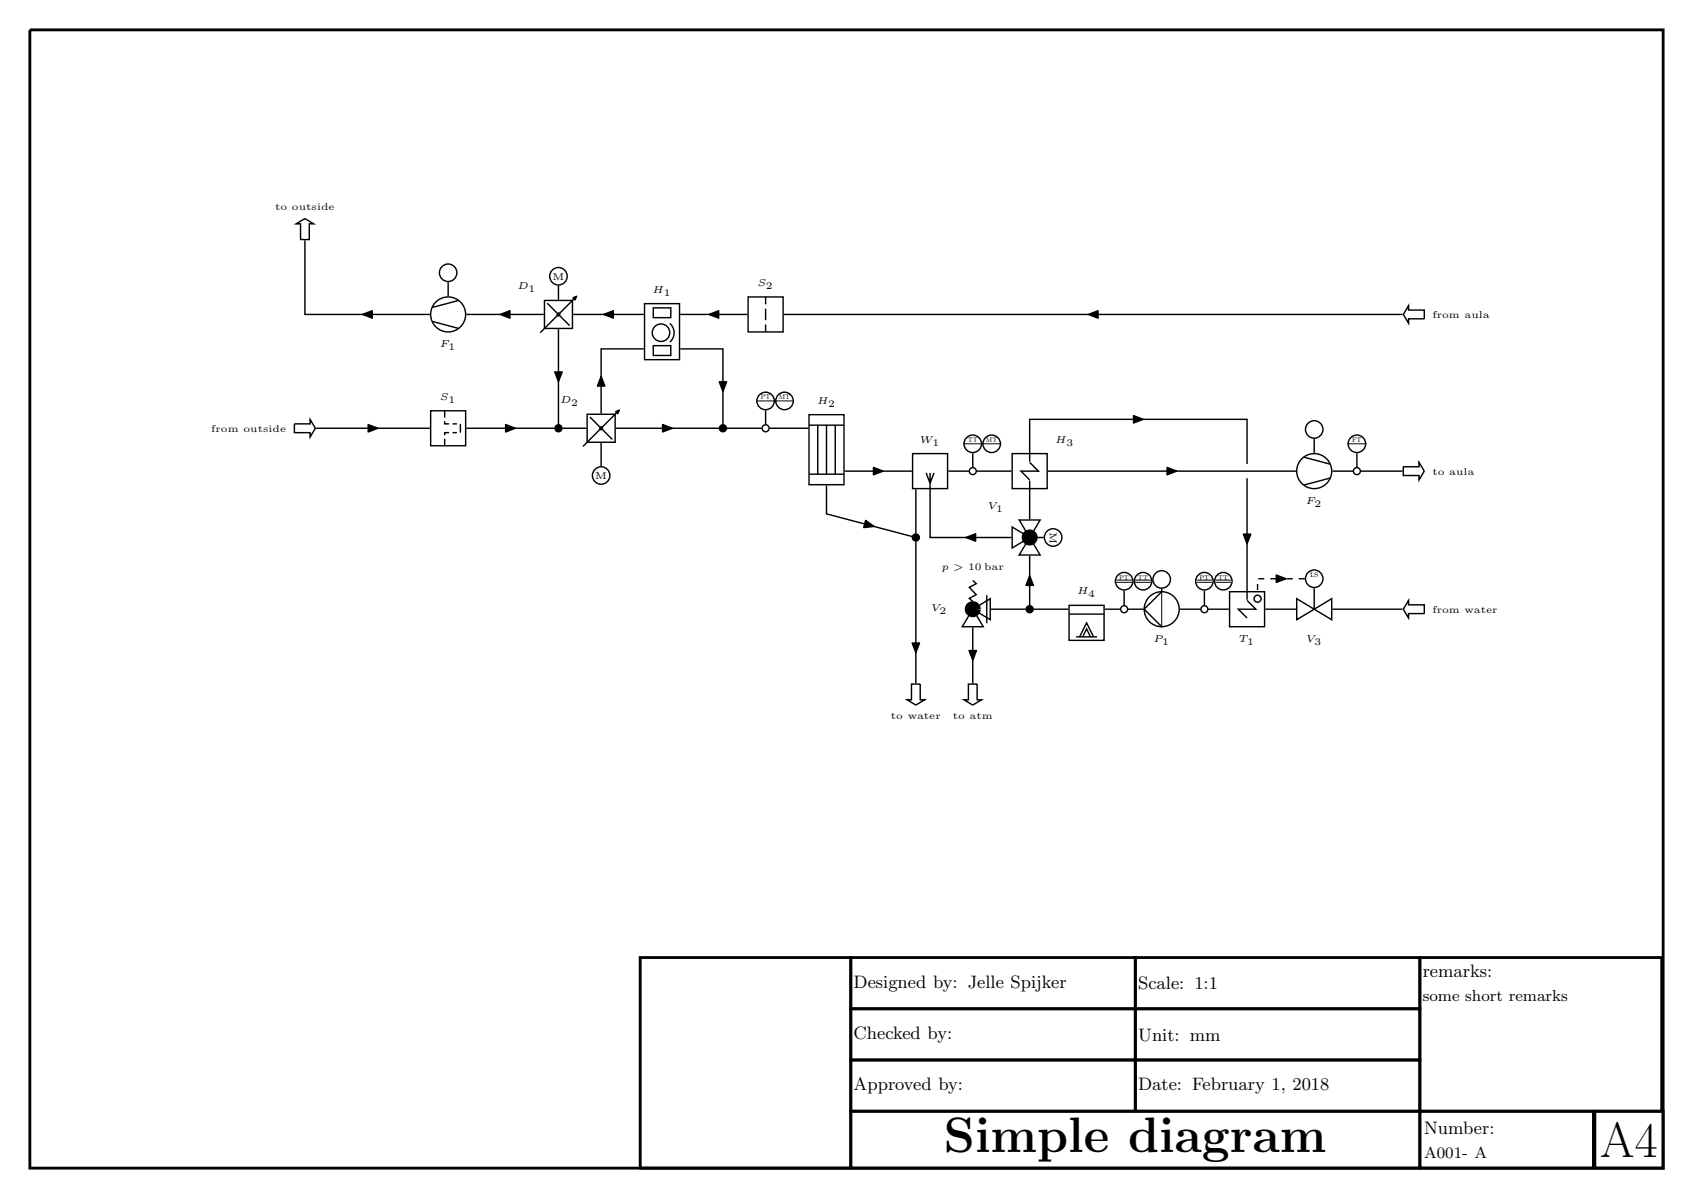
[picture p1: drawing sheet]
<svg xmlns="http://www.w3.org/2000/svg" width="297mm" height="211mm" viewBox="0 0 297 211" stroke-linecap="round" stroke-linejoin="round" font-family="sans-serif">
<path d="M5.2 5.2h287.1v200.1h-287.1zM112.5 168.3h37v37h-37zM149.5 177.3h50v9h-50zM149.5 168.3h50v9h-50zM199.5 177.3h50v9h-50zM199.5 168.3h50v9h-50zM249.5 168.3h42.5v27h-42.5zM149.5 195.3h100v10h-100zM149.5 186.3h50v9h-50zM199.5 186.3h50v9h-50zM249.5 195.3h30.5v10h-30.5zM280.3 195.3h12v10h-12z" fill="none" stroke="#000" stroke-width=".5"/>
<g fill="none" stroke="#000" stroke-width=".25">
<path d="M76 56.5l4.6 1.2M80.6 52.8l-4.6 1.2M95.7 52.8h4.9v4.9h-4.9zM96.2 53.3l1.7 1.7M98.4 55.5l1.7 1.7M101.1 52.3l-6.2 6.1M113.3 53.4h6.1v9.8h-6.1zM114.8 54.1h3.1v1.7h-3.1zM117.7 56.8a2.15 2.15 0 0 1 0 3.3M131.5 52.2h6.1v6.1h-6.1zM134.5 52.2v1.3M134.5 54.3v1.9"/>
<path d="M134.5 57v1.3M75.7 72.2h6.1v6.1h-6.1zM78.1 74v.5h.8M78.1 72.2v1.2M78.1 77.1v1.2M78.9 76h-.8v.5M79.5 76h.8M79.5 74.5h.8M80.9 74.5v1.5M103.2 72.8h4.9v4.9h-4.9zM103.7 73.3l1.7 1.7M105.9 75.5l1.7 1.7"/>
<path d="M108.6 72.3l-6.2 6.2M114.8 60.7h3.1v1.8h-3.1z"/>
<circle cx="78.7" cy="55.2" r="3.1"/>
<circle cx="98.1" cy="55.2" r=".25"/>
<circle cx="116.2" cy="58.5" r="1.54"/>
<circle cx="105.6" cy="75.2" r=".25"/>
</g>
<g fill="#000" stroke="#000" stroke-width=".25">
<path d="M100.7 52.3l.6-.3-.3 .7zM108.2 72.3l.6-.3-.3 .7z"/>
<circle cx="98.1" cy="75.2" r=".62"/>
</g>
<circle cx="134.5" cy="75.2" r=".62" fill="#fff" stroke="#000" stroke-width=".25"/>
<circle cx="127" cy="75.2" r=".62" fill="#000" stroke="#000" stroke-width=".25"/>
<path d="M142.2 72.9h6.1v12.3h-6.1zM142.2 74.7h6.1M143.7 74.6v8.8M145.2 74.6v8.8M146.8 74.6v8.8M160.4 79.7h6.1v6.2h-6.1zM142.2 83.3h6.1M162.7 83.1l.7 1.8M163.4 83.1v1.8M164.1 83.1l-.7 1.8" fill="none" stroke="#000" stroke-width=".25"/>
<circle cx="170.9" cy="82.8" r=".62" fill="#fff" stroke="#000" stroke-width=".25"/>
<g fill="none" stroke="#000" stroke-width=".25">
<path d="M177.9 79.7h6.1v6.2h-6.1zM177.9 92.6l3 1.8-3 1.9zM179.1 91.4h3.7l-1.9 3zM180.9 94.4l1.9 3.1h-3.7zM180.9 81.2l1.6 1.6h-3.1l1.5 1.5M229.1 80.3l4.6 1.3M233.7 84l-4.6 1.2"/>
<circle cx="230.9" cy="82.8" r="3.1"/>
</g>
<circle cx="180.9" cy="94.4" r=".7" fill="none" stroke="#000" stroke-width="1.4" stroke-linecap="butt"/>
<circle cx="238.4" cy="82.8" r=".62" fill="#fff" stroke="#000" stroke-width=".25"/>
<circle cx="160.9" cy="94.4" r=".62" fill="#000" stroke="#000" stroke-width=".25"/>
<g fill="none" stroke="#000" stroke-width=".25">
<path d="M187.9 106.4h6.1v6.1h-6.1zM187.9 107.9h6.1M189.1 111.9h3.7M189.7 111.9l1.2-2.5 1.3 2.5M190.3 111.9l.6-1.4 .7 1.4M204.1 104l-3 3 3 3.1M219.1 105.5l1.6 1.5h-3.1l1.5 1.6"/>
<circle cx="204.1" cy="107" r="3.1"/>
</g>
<path d="M204.1 103.8v6.4" fill="none" stroke="#000" stroke-width=".18"/>
<circle cx="221" cy="105.2" r=".62" fill="#fff" stroke="#000" stroke-width=".25"/>
<g fill="none" stroke="#000" stroke-width=".25">
<path d="M52 39.3l1.6-.9 1.5 .9h-.8v2.8h-1.5v-2.8zM81.9 55.2h13.6M98.1 57.8v16.8M100.7 55.2h12.4M119.5 55.2h11.8M247.5 53.7v.8h2.8v1.5h-2.8v.8l-.9-1.6zM51.7 74.5h2.8v-.8l.9 1.5-.9 1.6v-.8h-2.8zM81.9 75.2h15.6M98.8 75.2h4.2M108.2 75.2h18.2M113.1 61.3h-7.5v11.4M119.5 61.3h7.5v13.3"/>
<path d="M127.7 75.2h6.2M135.2 75.2h6.8M145.2 85.3v5l15.1 4M148.4 82.8h11.8M160.9 95.1v25M160.9 86v7.8M163.4 85.1v9.3h14.3M166.6 82.8h3.7M171.6 82.8h6.1M180.9 97.6v8.8M180.9 81.1v-7.4h38.2v7.8M180.9 84.4v6.8"/>
<path d="M184.1 82.8h43.6M219.1 84v21.4M234.1 82.8h3.7M246.6 82h2.8v-.8l.9 1.6-.9 1.5v-.8h-2.8zM170.9 107l3.1-1.8v3.7zM170.9 107l1.9 3.1h-3.7zM170.9 102l.7 .6-1.3 .6 1.3 1.3-1.3 .6 .6 .6M170.9 110.2v9.9M170.9 105.8v1.2M173.4 104.6v4.9M174.1 107h6.2M181.6 107h6.1"/>
<path d="M216.1 104h6.1v6.1h-6.1zM227.9 105.2l3 1.8-3 1.9zM230.9 107l3.1-1.8v3.7zM247.5 105.5v.8h2.8v1.5h-2.8v.8l-.9-1.6zM160.2 120.2h1.5v2.8h.8l-1.6 .9-1.5-.9h.8zM170.2 120.2h1.5v2.8h.8l-1.6 .9-1.5-.9h.8z"/>
</g>
<g fill="#000" stroke="#000" stroke-width=".25">
<path d="M87.9 55.2l1.7-.6v1.3zM106.1 55.2l1.7-.6v1.3zM124.6 55.2l1.7-.6v1.3zM88.9 74.6l1.7 .6-1.7 .7zM97.5 65.4h1.3l-.7 1.7zM105.6 66.1l.7 1.7h-1.3zM116.4 74.6l1.7 .6-1.7 .7zM126.4 67.1h1.3l-.7 1.7zM199.2 73l1.7 .7-1.7 .6zM152.1 91.4l1.5 1.1-1.8 .2zM153.5 82.1l1.7 .7-1.7 .6zM169.7 94.4l1.7-.6v1.3z"/>
<path d="M205.1 82.1l1.7 .7-1.7 .6zM218.5 93.9h1.3l-.7 1.7zM160.3 113h1.3l-.7 1.7zM170.3 114.3h1.3l-.7 1.7zM180.9 101.2l.7 1.7h-1.3z"/>
<circle cx="180.9" cy="107" r=".62"/>
</g>
<circle cx="170.9" cy="107" r=".7" fill="none" stroke="#000" stroke-width="1.4" stroke-linecap="butt"/>
<g fill="#fff" stroke="#000" stroke-width=".25">
<circle cx="211.6" cy="107" r=".62"/>
<circle cx="197.5" cy="107" r=".62"/>
</g>
<g fill="#000" stroke="#000" stroke-width=".25">
<path d="M63.7 55.2l1.7-.6v1.3zM191.2 55.2l1.8-.6v1.3zM64.7 74.6l1.7 .6-1.7 .7zM224.3 101l1.7 .7-1.7 .6z"/>
<path d="M234.1 107h12.4zM222.3 107h5.4zM212.3 107h3.6zM207.3 107h3.7zM198.2 107h2.7zM194.1 107h2.8z"/>
</g>
<g fill="none" stroke="#000" stroke-width=".25">
<path d="M53.6 42.2v13h21.9M78.7 49.6v2.4M98.1 50.2v2.5M137.7 55.2h108.8M55.5 75.2h20M105.6 77.8v4.1M134.5 72.1v2.5M170.9 79.6v2.5M230.9 77.1v2.5M238.4 79.6v2.5M180.9 94.4h2.5M239.1 82.8h7.4"/>
<path d="M197.5 103.8v2.6M204.1 103.5v.3M211.6 103.8v2.6M224.3 101.7h1.7M230.9 103.4v3.6"/>
<circle cx="78.7" cy="47.9" r="1.54"/>
<circle cx="98.1" cy="48.5" r="1.54"/>
<circle cx="134.5" cy="70.4" r="1.54"/>
<circle cx="137.9" cy="70.4" r="1.54"/>
<circle cx="170.9" cy="78" r="1.54"/>
<circle cx="174.3" cy="78" r="1.54"/>
<circle cx="230.9" cy="75.5" r="1.54"/>
<circle cx="238.4" cy="78" r="1.54"/>
<circle cx="105.6" cy="83.6" r="1.54"/>
<circle cx="185.1" cy="94.4" r="1.54"/>
<circle cx="197.5" cy="102.1" r="1.54"/>
<circle cx="200.9" cy="102.1" r="1.54"/>
<circle cx="204.1" cy="101.8" r="1.54"/>
<circle cx="211.6" cy="102.1" r="1.54"/>
<circle cx="215" cy="102.1" r="1.54"/>
<circle cx="230.9" cy="101.7" r="1.54"/>
</g>
<path d="M132.9 70.4h6.6M169.3 78h6.6M236.8 78h3.3" fill="none" stroke="#000" stroke-width=".18"/>
<path d="M196.1 102.1h2.8M199.4 102.1h2.9M210.2 102.1h2.8M213.5 102.1h2.9" fill="none" stroke="#000" stroke-width=".56"/>
<path d="M196.1 102.1h2.8M199.4 102.1h2.9M210.2 102.1h2.8M213.5 102.1h2.9" fill="none" stroke="#fff" stroke-width=".21"/>
<path d="M224.3 101.7h-3.3v2.8M229.3 101.7h-3.3" fill="none" stroke="#000" stroke-width=".25" stroke-dasharray="1.1 1.1" stroke-linecap="butt"/>
<g font-size="8.7">
<text x="165.9" y="202.4">Simple diagram</text>
<text x="281.2" y="203.2">A4</text>
</g>
<g font-size="3.2">
<text x="150" y="173.5">Designed by: Jelle Spijker</text>
<text x="200" y="173.8">Scale: 1:1</text>
<text x="250" y="171.7">remarks:</text>
<text x="150" y="182.5">Checked by:</text>
<text x="200" y="182.8">Unit: mm</text>
<text x="150" y="191.5">Approved by:</text>
<text x="200" y="191.5">Date: February 1, 2018</text>
<text x="250.3" y="199.2">Number:</text>
</g>
<g font-size="2.8">
<text x="250" y="176">some short remarks</text>
<text x="250.3" y="203.5">A001- A</text>
</g>
<g font-size="1.8">
<text x="48.3" y="37">to outside</text>
<text x="90.9" y="50.8">D</text>
<text x="92.9" y="51.4">1</text>
<text x="97.1" y="49.1">M</text>
<text x="114.7" y="51.4">H</text>
<text x="116.6" y="51.9">1</text>
<text x="133.1" y="50.2">S</text>
<text x="134.6" y="50.8">2</text>
<text x="251.7" y="55.9">from aula</text>
<text x="77.3" y="60.9">F</text>
<text x="78.8" y="61.5">1</text>
<text x="77.3" y="70.2">S</text>
<text x="78.8" y="70.8">1</text>
<text x="98.4" y="70.8">D</text>
<text x="100.4" y="71.4">2</text>
<text x="143.6" y="70.9">H</text>
<text x="145.5" y="71.4">2</text>
<text x="37.1" y="75.9">from outside</text>
<text x="161.6" y="77.8">W</text>
<text x="185.4" y="77.8">H</text>
<text x="163.9" y="78.3">1</text>
<text x="187.4" y="78.3">3</text>
<text x="251.7" y="83.4">to aula</text>
<text x="104.6" y="84.2">M</text>
<text x="173.6" y="89.4">V</text>
<text x="175.1" y="89.9">1</text>
<text x="229.5" y="88.5">F</text>
<text x="231" y="89">2</text>
<text x="184.5" y="93.4" transform="rotate(90 184.5 93.4)">M</text>
<text x="165.5" y="100.2">p &gt; 10 bar</text>
<text x="163.6" y="107.4">V</text>
<text x="165.1" y="107.9">2</text>
<text x="189.3" y="104.4">H</text>
<text x="191.2" y="104.9">4</text>
<text x="251.7" y="107.7">from water</text>
<text x="202.7" y="112.7">P</text>
<text x="204.2" y="113.3">1</text>
<text x="217.7" y="112.7">T</text>
<text x="219.2" y="113.3">1</text>
<text x="229.5" y="112.7">V</text>
<text x="231" y="113.3">3</text>
<text x="156.5" y="126.4">to water</text>
<text x="167.4" y="126.4">to atm</text>
</g>
<g font-size="1.2">
<text x="133.7" y="70.2">PT</text>
<text x="136.9" y="70.2">MT</text>
<text x="170" y="77.7">TT</text>
<text x="173.3" y="77.7">MT</text>
<text x="237.6" y="77.7">FT</text>
<text x="196.7" y="101.8">PT</text>
<text x="200" y="101.8">TT</text>
<text x="210.8" y="101.8">PT</text>
<text x="214.1" y="101.8">TT</text>
<text x="230.2" y="101.4">LS</text>
</g>
</svg>
